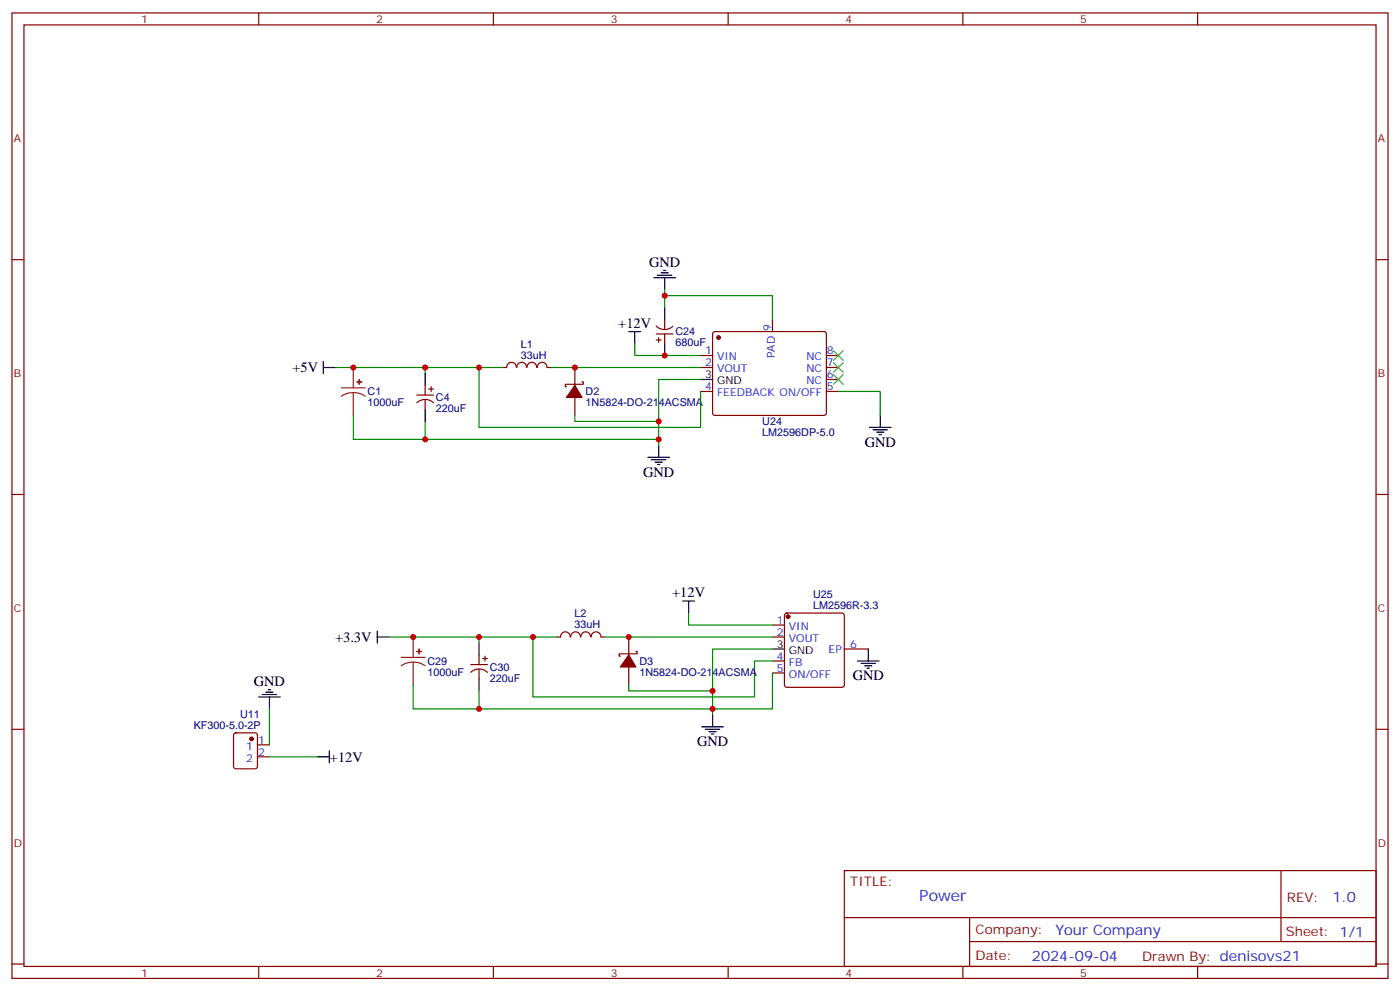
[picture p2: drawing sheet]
<svg xmlns="http://www.w3.org/2000/svg" width="412mm" height="292mm" viewBox="0 0 412 292" stroke-linecap="round" stroke-linejoin="round" font-family="sans-serif">
<g fill="none" stroke="#870000" stroke-width=".35">
<path d="M3.5 3.8h405.4v284.3h-405.4zM7.1 7.3h398.2v277.3h-398.2zM76.2 3.8v3.5M145.3 3.8v3.5M214.5 3.8v3.5M283.6 3.8v3.5M352.8 3.8v3.5M3.5 76.5h3.6M405.3 76.5h3.6M193.3 96.1a3.5 3.5 0 0 0 4.9 0M193.3 98.4h5M194 99.4v1.4"/>
<path d="M195.8 94.1v2.8M195.8 98.4v2.8M210.1 97.9l.5-.3h32.1l.5 .3 .2 .5v23.5l-.7 .4h-32.4l-.4-.7v-23.2zM227.5 94.1v3.5M122.8 116.3h4.9M122.8 118.6a3.5 3.5 0 0 1 4.9 0M125.2 113.5v2.8M125.2 117.8v2.8M126.3 114.6h1.4M127 113.9v1.4M148.2 108.2h1M149.3 108.2a1.41 1.41 0 0 1 1.4-1.5 1.41 1.41 0 0 1 1.4 1.5"/>
<path d="M152.3 108.2a1.41 1.41 0 0 1 1.4-1.5 1.41 1.41 0 0 1 1.4 1.5M155.2 108.2a1.41 1.41 0 0 1 1.5-1.5 1.41 1.41 0 0 1 1.4 1.5M158.3 108.2a1.41 1.41 0 0 1 1.4-1.5 1.41 1.41 0 0 1 1.4 1.5M161.2 108.2h1.1M169.3 108.2v5.3M169.3 117.1v5.2M171.4 112.5h.4v.7h-5.3v.7h.4M193.3 100.1h1.4M206.4 104.7h3.5M206.4 108.2h3.5M206.4 115.3h3.5M243.4 104.7h3.5"/>
<path d="M243.4 108.2h3.5M243.4 115.3h3.5M243.4 111.8h3.5M3.5 145.6h3.6M405.3 145.6h3.6M138.6 195.7h5M138.7 198a3.5 3.5 0 0 1 4.9 0M141.1 192.9v2.8M141.1 197.1v2.9M142.2 194h1.4M142.9 193.3v1.4M164 187.6h1.1"/>
<path d="M165.1 187.6a1.41 1.41 0 0 1 1.4-1.5 1.41 1.41 0 0 1 1.5 1.5M168.1 187.6a1.41 1.41 0 0 1 1.4-1.5 1.41 1.41 0 0 1 1.4 1.5M171.1 187.6a1.41 1.41 0 0 1 1.4-1.5 1.41 1.41 0 0 1 1.4 1.5M174.2 187.6a1.41 1.41 0 0 1 1.4-1.5 1.41 1.41 0 0 1 1.4 1.5M177.1 187.6h1.1M185.2 187.6v5.3M185.2 196.4v5.3M187.3 191.8h.4v.7h-5.3v.8h.3M227.5 184.1h3.6M227.5 187.6h3.6M227.5 194.7h3.6M227.5 198.2h3.6"/>
<path d="M231.3 180.8l.5-.2h16.2l.5 .2 .2 .5v20.4l-.2 .5-.5 .2h-16.2l-.5-.2-.2-.5v-20.4zM248.7 191.1h7.1M3.5 214.8h3.6M69 216l.5-.2h5.6l.7 .5v9.4l-.4 .7h-5.9l-.7-.4v-9.5zM75.8 219.4h3.6M405.3 214.8h3.6M75.8 222.9h3.6M248.7 256.4h156.6v28.2h-156.6zM377.3 256.4v20.9M248.7 270.2h156.5M285.6 277.3h119.6M285.6 270.2v14.2"/>
<path d="M3.5 283.9h3.6M76.2 284.6v3.5M145.3 284.6v3.5M214.5 284.6v3.5M283.6 284.6v3.5M352.8 284.6v3.5M405.3 283.9h3.6"/>
</g>
<g fill="#870000" stroke="#870000" stroke-width=".35">
<path d="M169.3 113.5l2.1 3.6h-4.5z"/>
<path d="M185.2 192.9l2.1 3.5h-4.6z"/>
<circle cx="74.1" cy="217.6" r=".53"/>
<circle cx="211.7" cy="99.4" r=".53"/>
<circle cx="232.1" cy="181.6" r=".53"/>
</g>
<g fill="none" stroke="#000" stroke-width=".35">
<path d="M195.4 79.7h.7M185.2 97.6h3.5M187 97.6v3.6M192.6 81.8h6.4M193.7 81.1h4.2M194.7 80.4h2.1M195.8 81.8v3.5M195.8 90.6v3.5M95.2 108.2h3.6M95.2 106.5v3.5M125.2 110v3.5M195.8 101.2v3.5"/>
<path d="M206.4 111.8h3.5M125.2 120.6v3.5M190.9 134.7h6.3M191.9 135.4h4.2M193 136.1h2.1M193.7 136.8h.7M194 131.2v3.5M256.1 125.9h6.4M257.2 126.6h4.2M258.2 127.3h2.1M258.9 128h.7M259.3 122.3v3.6"/>
<path d="M201.1 177h3.5M202.8 177v3.6M111.1 187.6h3.6M111.1 185.8v3.6M141.1 189.4v3.5M141.1 200v3.5M227.5 191.1h3.6M252.6 194.7h6.3M253.6 195.4h4.3M254.7 196.1h2.1M255.4 196.8h.7M255.8 191.1v3.6"/>
<path d="M76.2 205.2h6.3M77.3 204.5h4.2M78.3 203.8h2.1M79 203.1h.7M79.4 205.2v3.6M206.7 214.1h6.4M207.8 214.8h4.2M208.8 215.5h2.2M209.5 216.2h.8M209.9 210.5v3.6M93.5 222.9h3.5M97 221.1v3.5"/>
</g>
<g fill="none" stroke="#008700" stroke-width=".35">
<path d="M195.8 87.1h31.7v7M195.8 85.3v5.3M98.8 108.2h26.4M141.1 108.2h-15.9v1.8M148.2 108.2h-7.1v17.7h65.3v-10.6M162.3 108.2h44.1M187 101.2v3.5h19.4M206.4 111.8h-12.4v19.4M246.9 115.3h12.4v7M104.1 122.3v7.1h21.1M125.2 124.1v5.3h68.8M169.3 122.3v1.8h24.7"/>
<path d="M114.7 187.6h26.4M157 187.6h-15.9v1.8M164 187.6h-7v17.6h65.2v-10.5h5.3M178.2 187.6h49.3M202.8 180.6v3.5h24.7M227.5 198.2v10.6h-86.4v-5.3M227.5 191.1h-17.6v19.4M79.4 208.8v10.6M121.7 201.7v7.1h19.4M185.2 201.7v1.8h24.7M79.4 222.9h14.1"/>
</g>
<path d="M245.5 110.3l2.9 2.9M245.5 106.8l2.9 2.8M245.5 103.3l2.9 2.8M248.4 110.3l-2.9 2.9M248.4 106.8l-2.9 2.8M248.4 103.3l-2.9 2.8" fill="none" stroke="#3c3" stroke-width=".35"/>
<g fill="#8c2424" stroke="#8c2424" stroke-width=".35">
<path d="M105.8 111.8v1.4z"/>
<path d="M105.1 112.5h1.4z"/>
<path d="M123.4 191.1l.1 1.4z"/>
<path d="M122.8 191.8l1.4 .1z"/>
</g>
<path d="M100.5 114.2h7.1M104.1 115.6l1.8 .3 1.7 .8M104.1 115.6l-1.9 .3-1.7 .8M104.1 108.2v6M104.1 115.6v6.7M118.2 193.6h7M121.7 195l1.9 .3 1.6 .8M121.7 195l-1.8 .3-1.7 .8M121.7 187.6v6M121.7 195v6.7" fill="none" stroke="#8c2424" stroke-width=".35"/>
<g fill="#c00">
<circle cx="169.3" cy="108.2" r=".88"/>
<circle cx="194" cy="124.1" r=".88"/>
<circle cx="141.1" cy="108.2" r=".88"/>
<circle cx="125.2" cy="108.2" r=".88"/>
<circle cx="194" cy="129.4" r=".88"/>
<circle cx="104.1" cy="108.2" r=".88"/>
<circle cx="125.2" cy="129.4" r=".88"/>
<circle cx="209.9" cy="208.8" r=".88"/>
<circle cx="141.1" cy="187.6" r=".88"/>
<circle cx="157" cy="187.6" r=".88"/>
<circle cx="209.9" cy="203.5" r=".88"/>
<circle cx="185.2" cy="187.6" r=".88"/>
<circle cx="195.8" cy="87.1" r=".88"/>
<circle cx="195.8" cy="104.7" r=".88"/>
<circle cx="121.7" cy="187.6" r=".88"/>
<circle cx="141.1" cy="208.8" r=".88"/>
</g>
<text font-size="4.6" fill="#00f" x="270.8" y="265.4">Power</text>
<g font-size="4.2">
<text x="191.2" y="78.5">GND</text>
<text x="182.1" y="96.6">+12V</text>
<text x="86.2" y="109.6">+5V</text>
<text x="254.7" y="131.5">GND</text>
<text x="189.4" y="140.3">GND</text>
<text x="198" y="176">+12V</text>
<text x="98.7" y="189">+3.3V</text>
<text x="74.8" y="202">GND</text>
<text x="251.2" y="200.3">GND</text>
<text x="205.3" y="219.7">GND</text>
<text x="97.2" y="224.3">+12V</text>
</g>
<g font-size="4.2" fill="#00f">
<text x="392.5" y="265.7">1.0</text>
<text x="310.9" y="275.2">Your Company</text>
<text x="304" y="283">2024-09-04</text>
</g>
<g font-size="3.9" fill="#800">
<text x="250.5" y="261">TITLE:</text>
<text x="379.1" y="265.7">REV:</text>
<text x="287.4" y="275.2">Company:</text>
<text x="378.7" y="275.8">Sheet: 1/1</text>
<text x="287.4" y="282.9">Date:</text>
<text x="336.4" y="282.9">Drawn By: denisovs21</text>
</g>
<g font-size="3.2" fill="#800">
<text x="41.6" y="6.8">1</text>
<text x="110.8" y="6.8">2</text>
<text x="179.9" y="6.8">3</text>
<text x="249.1" y="6.8">4</text>
<text x="318.2" y="6.8">5</text>
<text x="4.1" y="41.9">A</text>
<text x="405.9" y="41.9">A</text>
<text x="4.1" y="111.1">B</text>
<text x="405.9" y="111.1">B</text>
<text x="4.1" y="180.2">C</text>
<text x="405.9" y="180.2">C</text>
<text x="4.1" y="249.3">D</text>
<text x="405.9" y="249.3">D</text>
<text x="41.6" y="287.6">1</text>
<text x="110.8" y="287.6">2</text>
<text x="179.9" y="287.6">3</text>
<text x="249.1" y="287.6">4</text>
<text x="318.2" y="287.6">5</text>
</g>
<g font-size="3.2" fill="#000080">
<text x="199" y="101.9">680uF</text>
<text x="199" y="98.8">C24</text>
<text x="153.4" y="105.6">33uH</text>
<text x="153.4" y="102.5">L1</text>
<text x="108.3" y="119.6">1000uF</text>
<text x="108.3" y="116.4">C1</text>
<text x="128.4" y="118.2">C4</text>
<text x="172.5" y="119.6">1N5824-DO-214ACSMA</text>
<text x="172.5" y="116.4">D2</text>
<text x="128.4" y="121.4">220uF</text>
<text x="224.6" y="125.3">U24</text>
<text x="224.6" y="128.5">LM2596DP-5.0</text>
<text x="239.5" y="179.4">LM2596R-3.3</text>
<text x="239.5" y="176.2">U25</text>
<text x="169.3" y="185">33uH</text>
<text x="169.3" y="181.9">L2</text>
<text x="125.9" y="195.8">C29</text>
<text x="144.3" y="197.6">C30</text>
<text x="188.4" y="195.8">D3</text>
<text x="125.9" y="199">1000uF</text>
<text x="144.3" y="200.7">220uF</text>
<text x="188.4" y="199">1N5824-DO-214ACSMA</text>
<text x="57.1" y="214.7">KF300-5.0-2P</text>
<text x="70.8" y="211.4">U11</text>
</g>
<g font-size="3.2" fill="#00f">
<text x="227.2" y="97.5" transform="rotate(-90 227.2 97.5)">9</text>
<text x="207.7" y="104.4">1</text>
<text x="207.7" y="107.9">2</text>
<text x="211.2" y="106.1">VIN</text>
<text x="228.2" y="105.5" transform="rotate(-90 228.2 105.5)">PAD</text>
<text x="237.5" y="106.1">NC</text>
<text x="243.6" y="107.9">7</text>
<text x="243.6" y="104.4">8</text>
<text x="211.2" y="109.6">VOUT</text>
<text x="237.5" y="113.2">NC</text>
<text x="237.5" y="109.6">NC</text>
<text x="243.6" y="111.4">6</text>
<text x="207.7" y="114.9">4</text>
<text x="211.2" y="116.7">FEEDBACK ON/OFF</text>
<text x="243.6" y="114.9">5</text>
<text x="228.9" y="183.7">1</text>
<text x="232.4" y="185.5">VIN</text>
<text x="228.9" y="187.3">2</text>
<text x="232.4" y="189">VOUT</text>
<text x="250.5" y="190.8">6</text>
<text x="228.9" y="194.3">4</text>
<text x="228.9" y="197.8">5</text>
<text x="232.4" y="196.1">FB</text>
<text x="244.1" y="192.2">EP</text>
<text x="232.4" y="199.6">ON/OFF</text>
<text x="72.5" y="220.8">1</text>
<text x="76" y="219">1</text>
<text x="72.5" y="224.3">2</text>
<text x="76" y="222.5">2</text>
</g>
<g font-size="3.2">
<text x="207.7" y="111.4">3</text>
<text x="211.2" y="113.2">GND</text>
<text x="228.9" y="190.8">3</text>
<text x="232.4" y="192.5">GND</text>
</g>
</svg>
